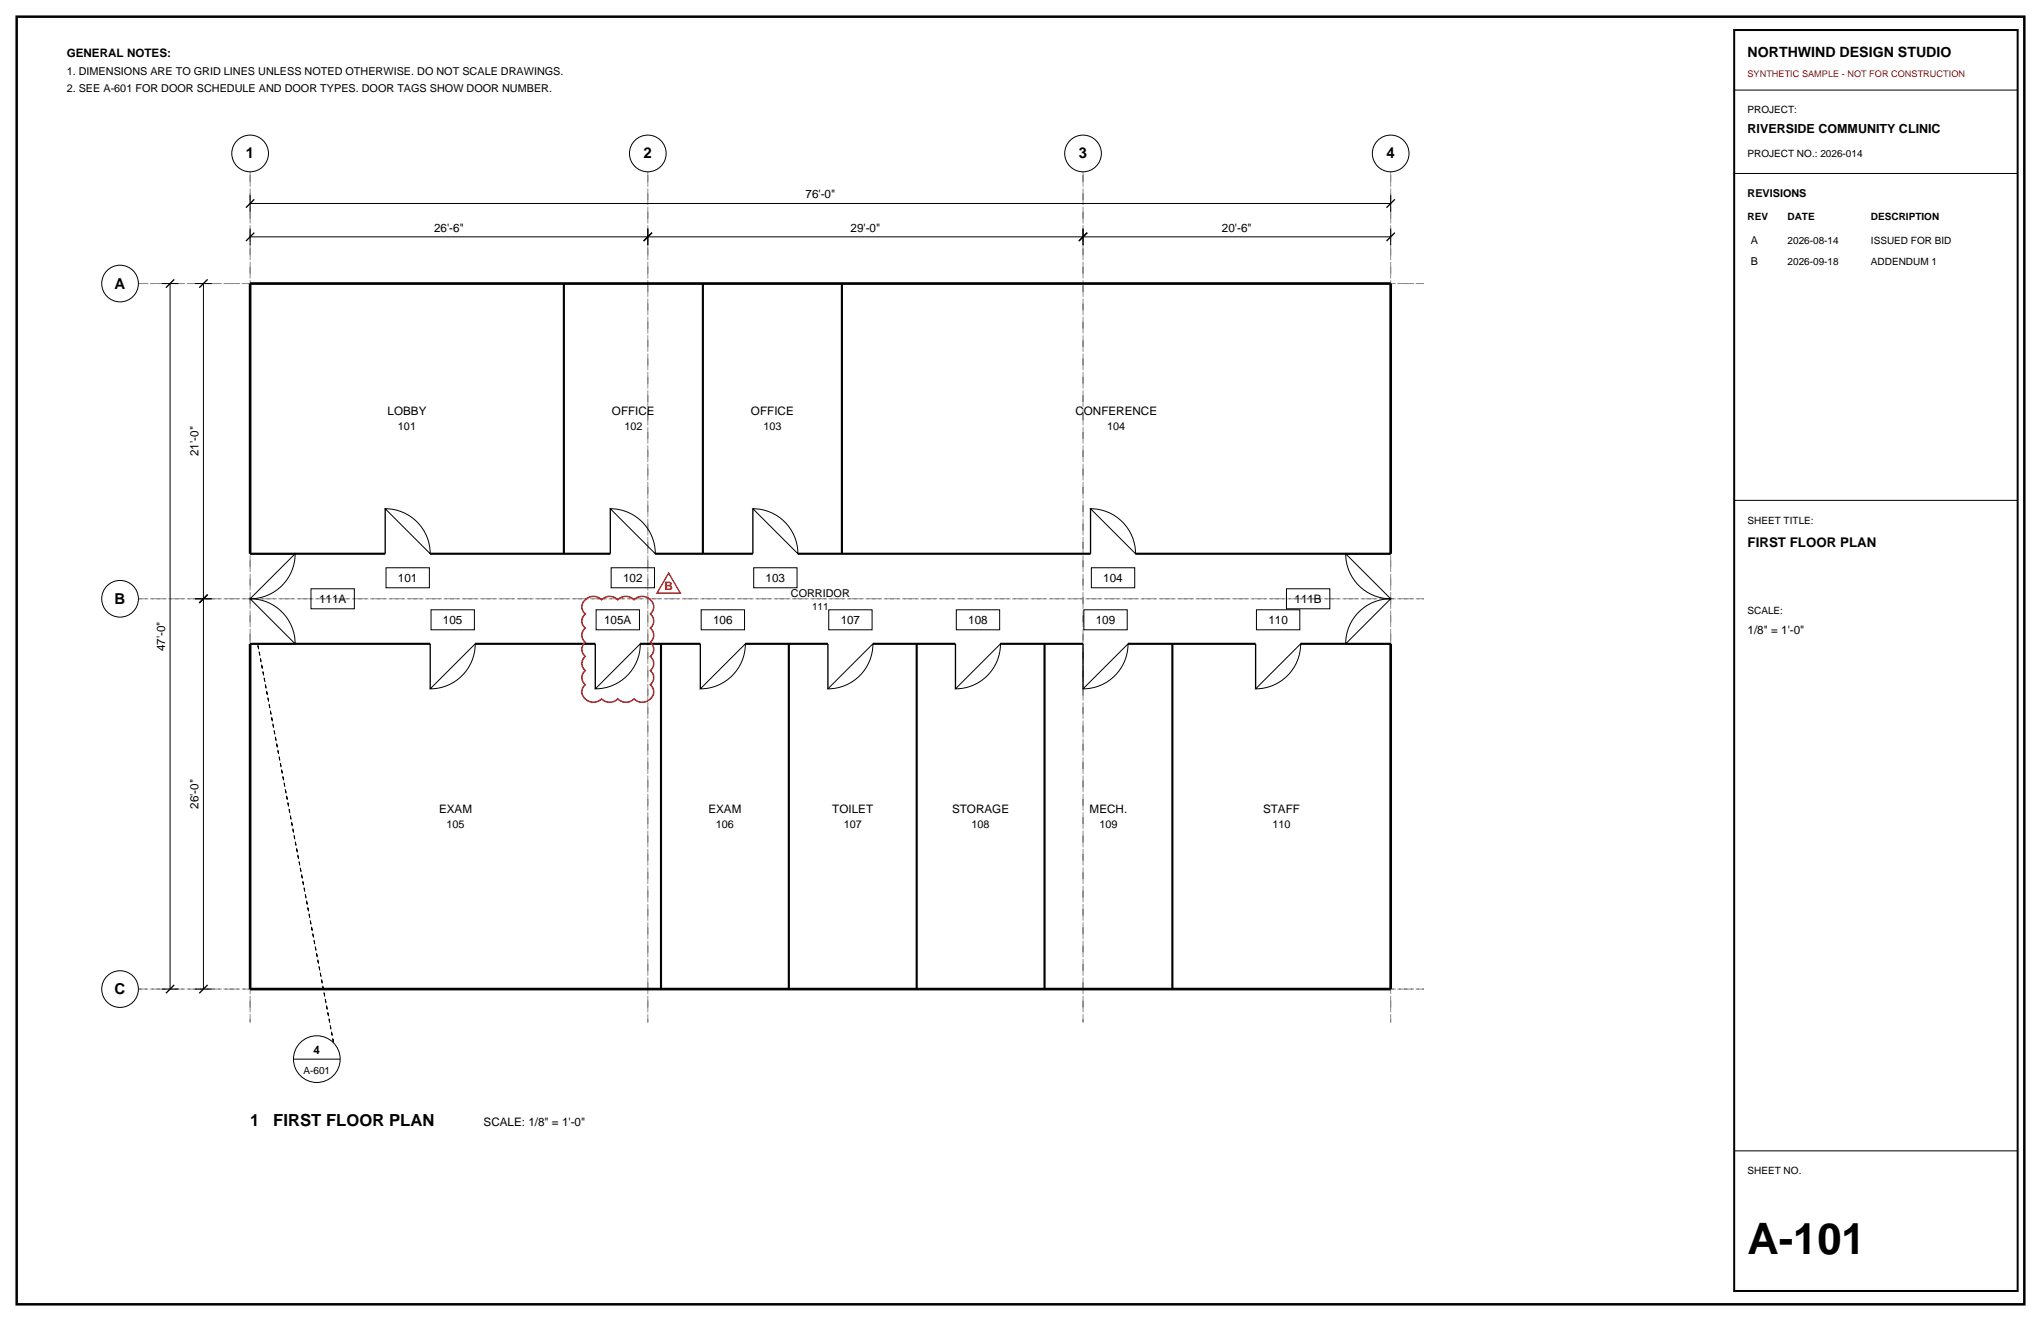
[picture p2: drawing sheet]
<svg xmlns="http://www.w3.org/2000/svg" width="432mm" height="279mm" viewBox="0 0 432 279" stroke-linecap="round" stroke-linejoin="round" font-family="sans-serif">
<path d="M3.5 3.5h424.8v272.4h-424.8z" fill="none" stroke="#000" stroke-width=".53"/>
<path d="M52.9 36.3v180zM137.1 36.3v180zM229.1 36.3v180zM294.2 36.3v180zM29.3 60h272zM29.3 126.6h272zM29.3 209.2h272z" fill="none" stroke="#8c8c8c" stroke-width=".21" stroke-dasharray="2.1 .7 .4 .7" stroke-linecap="butt"/>
<g fill="none" stroke="#000" stroke-width=".21">
<path d="M366.9 19.1h60zM366.9 36.7h60zM34.2 60h3.5zM36 60v149.2zM41.3 60h3.5zM43 60v66.6zM52.9 50.1h84.2zM52.9 48.3v3.6zM52.9 43h241.3zM52.9 41.3v3.5zM137.1 48.3v3.6zM137.1 50.1h92z"/>
<path d="M229.1 48.3v3.6zM229.1 50.1h65.1zM294.2 48.3v3.6zM294.2 41.3v3.5zM62.4 117.1a9.5 9.5 0 0 1-9.5 9.5zM81.5 107.6a9.5 9.5 0 0 1 9.5 9.5zM129.1 107.6a9.5 9.5 0 0 1 9.5 9.5zM159.3 107.6a9.5 9.5 0 0 1 9.5 9.5zM230.7 107.6a9.5 9.5 0 0 1 9.5 9.5zM284.7 117.1l9.5 9.5a9.5 9.5 0 0 1-9.5-9.5zM366.9 105.8h60zM41.3 126.6h3.5z"/>
<path d="M43 126.6v82.6zM52.9 126.6a9.5 9.5 0 0 1 9.5 9.6zM65.8 124.5h9.2v4.3h-9.2zM81.7 120.1h9.1v4.2h-9.1zM91.2 129h9.2v4.2h-9.2zM100.5 136.2a9.5 9.5 0 0 1-9.5 9.5zM126.1 129h9.2v4.2h-9.2zM129.3 120.1h9.2v4.2h-9.2zM135.5 136.2a9.5 9.5 0 0 1-9.6 9.5zM148.3 129h9.2v4.2h-9.2zM157.7 136.2a9.5 9.5 0 0 1-9.5 9.5zM159.5 120.1h9.1v4.2h-9.1z"/>
<path d="M175.3 129h9.2v4.2h-9.2zM184.7 136.2a9.5 9.5 0 0 1-9.5 9.5zM202.3 129h9.2v4.2h-9.2zM211.7 136.2a9.5 9.5 0 0 1-9.6 9.5zM229.3 129h9.2v4.2h-9.2zM230.9 120.1h9.2v4.2h-9.2zM238.7 136.2a9.5 9.5 0 0 1-9.6 9.5zM265.8 129h9.2v4.2h-9.2zM272.2 124.5h9.1v4.3h-9.1zM275.2 136.2a9.5 9.5 0 0 1-9.6 9.5zM287.9 129.1a9.5 9.5 0 0 1 6.3-2.5l-9.5 9.6a9.5 9.5 0 0 1 3.2-7.1zM34.2 209.2h3.5z"/>
<path d="M41.3 209.2h3.5zM62.1 224h9.9zM366.9 243.4h60z"/>
<circle cx="52.9" cy="32.5" r="3.9"/>
<circle cx="137.1" cy="32.5" r="3.9"/>
<circle cx="229.1" cy="32.5" r="3.9"/>
<circle cx="294.2" cy="32.5" r="3.9"/>
<circle cx="25.4" cy="60" r="3.9"/>
<circle cx="25.4" cy="126.6" r="3.9"/>
<circle cx="25.4" cy="209.2" r="3.9"/>
<circle cx="67" cy="224" r="4.9"/>
</g>
<g fill="none" stroke="#000" stroke-width=".28">
<path d="M52 51l1.8-1.8zM52 43.9l1.8-1.7zM136.2 51l1.7-1.8zM228.2 51l1.8-1.8zM293.3 51l1.8-1.8zM293.3 43.9l1.8-1.7zM35.1 60.9l1.8-1.8zM42.2 60.9l1.7-1.8zM52.9 117.1h9.5zM81.5 107.6v9.5zM129.1 107.6v9.5zM159.3 107.6v9.5z"/>
<path d="M230.7 107.6v9.5zM284.7 117.1h9.5zM42.2 127.5l1.7-1.7zM52.9 136.2h9.5zM91 136.2v9.5zM125.9 136.2v9.5zM148.2 136.2v9.5zM175.2 136.2v9.5zM202.1 136.2v9.5zM229.1 136.2v9.5zM265.6 136.2v9.5zM284.7 136.2h9.5z"/>
<path d="M35.1 210.1l1.8-1.8zM42.2 210.1l1.7-1.8z"/>
</g>
<path d="M52.9 60h241.3zM52.9 60v57.1zM294.2 60v57.1zM52.9 136.2v73zM294.2 136.2v73zM52.9 209.2h241.3z" fill="none" stroke="#000" stroke-width=".56"/>
<g fill="none" stroke="#000" stroke-width=".45">
<path d="M119.3 60v57.1zM148.7 60v57.1zM178.1 60v57.1zM52.9 117.1h28.6zM91 117.1h38.1zM138.6 117.1h20.7zM168.8 117.1h61.9zM240.2 117.1h54zM52.9 136.2h38.1zM100.5 136.2h25.4zM135.5 136.2h12.7zM139.8 136.2v73z"/>
<path d="M157.7 136.2h17.5zM166.9 136.2v73zM184.7 136.2h17.4zM193.9 136.2v73zM211.7 136.2h17.4zM221 136.2v73zM238.7 136.2h26.9zM248 136.2v73zM275.2 136.2h19z"/>
</g>
<path d="M54.5 136.2l16.1 84.3z" fill="none" stroke="#000" stroke-width=".21" stroke-dasharray=".7 .7" stroke-linecap="butt"/>
<path d="M366.9 6.4h60v266.6h-60z" fill="none" stroke="#000" stroke-width=".42"/>
<path d="M123.8 126.9a2.41 2.41 0 0 1 3.5 0 2.41 2.41 0 0 1 3.4 0 2.41 2.41 0 0 1 3.4 0 2.39 2.39 0 0 1 2.8-.5 2.39 2.39 0 0 1 1.3 2.5l-.6 1a1.91 1.91 0 0 1 0 2.9 1.91 1.91 0 0 1 0 3 1.91 1.91 0 0 1 0 3 1.91 1.91 0 0 1 0 3 1.91 1.91 0 0 1 0 3 2.23 2.23 0 0 1 .2 2.9 2.23 2.23 0 0 1-2.7 .7l-1-.6a2.41 2.41 0 0 1-3.4 0 2.41 2.41 0 0 1-3.4 0 2.39 2.39 0 0 1-2.8 .5 2.39 2.39 0 0 1-1.3-2.5l.6-1a1.91 1.91 0 0 1 0-3 1.91 1.91 0 0 1 0-3 1.91 1.91 0 0 1 0-3 1.91 1.91 0 0 1 0-3 1.91 1.91 0 0 1 0-2.9 1.91 1.91 0 0 1 0-3z" fill="none" stroke="#d90d0d" stroke-width=".32"/>
<path d="M141.5 121.2l2.4 4.2h-4.9z" fill="none" stroke="#d90d0d" stroke-width=".28"/>
<text font-size="9.2" x="369.7" y="265.3">A-101</text>
<g font-size="3.5">
<text x="52.9" y="238.1">1</text>
<text x="57.8" y="238.1">FIRST FLOOR PLAN</text>
</g>
<g font-size="3.2">
<text x="52" y="33.5">1</text>
<text x="136.2" y="33.5">2</text>
<text x="228.2" y="33.5">3</text>
<text x="293.3" y="33.5">4</text>
<text x="24.3" y="61">A</text>
<text x="24.3" y="127.7">B</text>
<text x="24.3" y="210.3">C</text>
</g>
<text font-size="3" x="369.7" y="12">NORTHWIND DESIGN STUDIO</text>
<text font-size="2.8" x="369.7" y="115.7">FIRST FLOOR PLAN</text>
<text font-size="2.6" x="369.7" y="28.2">RIVERSIDE COMMUNITY CLINIC</text>
<g font-size="2.5">
<text x="14.1" y="12">GENERAL NOTES:</text>
<text x="170.4" y="42">76'-0&quot;</text>
<text x="91.8" y="49">26'-6&quot;</text>
<text x="179.9" y="49">29'-0&quot;</text>
<text x="258.5" y="49">20'-6&quot;</text>
<text x="82" y="87.8">LOBBY</text>
<text x="129.5" y="87.8">OFFICE</text>
<text x="158.9" y="87.8">OFFICE</text>
<text x="227.5" y="87.8">CONFERENCE</text>
<text x="42" y="96.5" transform="rotate(-90 42 96.5)">21'-0&quot;</text>
<text x="84.2" y="123.1">101</text>
<text x="131.8" y="123.1">102</text>
<text x="162" y="123.1">103</text>
<text x="233.4" y="123.1">104</text>
<text x="67.5" y="127.5">111A</text>
<text x="93.7" y="132">105</text>
<text x="127.8" y="132">105A</text>
<text x="150.9" y="132">106</text>
<text x="177.9" y="132">107</text>
<text x="204.8" y="132">108</text>
<text x="231.8" y="132">109</text>
<text x="268.3" y="132">110</text>
<text x="273.9" y="127.5">111B</text>
<text x="34.9" y="137.7" transform="rotate(-90 34.9 137.7)">47'-0&quot;</text>
<text x="369.7" y="134.1">1/8&quot; = 1'-0&quot;</text>
<text x="42" y="171.1" transform="rotate(-90 42 171.1)">26'-0&quot;</text>
<text x="92.9" y="172">EXAM</text>
<text x="149.9" y="172">EXAM</text>
<text x="176.1" y="172">TOILET</text>
<text x="201.4" y="172">STORAGE</text>
<text x="230.5" y="172">MECH.</text>
<text x="267.2" y="172">STAFF</text>
<text x="66.3" y="223">4</text>
<text x="102.3" y="238.1">SCALE: 1/8&quot; = 1'-0&quot;</text>
</g>
<text font-size="2.5" fill="#d90d0d" x="140.6" y="124.7">B</text>
<g font-size="2.3">
<text x="14.1" y="15.9">1. DIMENSIONS ARE TO GRID LINES UNLESS NOTED OTHERWISE. DO NOT SCALE DRAWINGS.</text>
<text x="14.1" y="19.4">2. SEE A-601 FOR DOOR SCHEDULE AND DOOR TYPES. DOOR TAGS SHOW DOOR NUMBER.</text>
<text x="369.7" y="41.6">REVISIONS</text>
<text x="370.4" y="51.5">A</text>
<text x="370.4" y="56.1">B</text>
<text x="84.2" y="91">101</text>
<text x="132.1" y="91">102</text>
<text x="161.5" y="91">103</text>
<text x="234.3" y="91">104</text>
<text x="167.3" y="126.3">CORRIDOR</text>
<text x="94.5" y="175.2">105</text>
<text x="151.5" y="175.2">106</text>
<text x="178.5" y="175.2">107</text>
<text x="205.5" y="175.2">108</text>
<text x="232.6" y="175.2">109</text>
<text x="269.2" y="175.2">110</text>
</g>
<g font-size="2.1">
<text x="369.7" y="24">PROJECT:</text>
<text x="369.7" y="33.2">PROJECT NO.: 2026-014</text>
<text x="369.7" y="46.6">REV</text>
<text x="378.2" y="46.6">DATE</text>
<text x="395.8" y="46.6">DESCRIPTION</text>
<text x="378.2" y="51.5">2026-08-14</text>
<text x="395.8" y="51.5">ISSUED FOR BID</text>
<text x="378.2" y="56.1">2026-09-18</text>
<text x="395.8" y="56.1">ADDENDUM 1</text>
<text x="369.7" y="110.8">SHEET TITLE:</text>
<text x="171.8" y="129.1">111</text>
<text x="369.7" y="129.8">SCALE:</text>
<text x="64.2" y="227.2">A-601</text>
<text x="369.7" y="248.4">SHEET NO.</text>
</g>
<text font-size="1.9" fill="#d90d0d" x="369.7" y="16.2">SYNTHETIC SAMPLE - NOT FOR CONSTRUCTION</text>
</svg>
